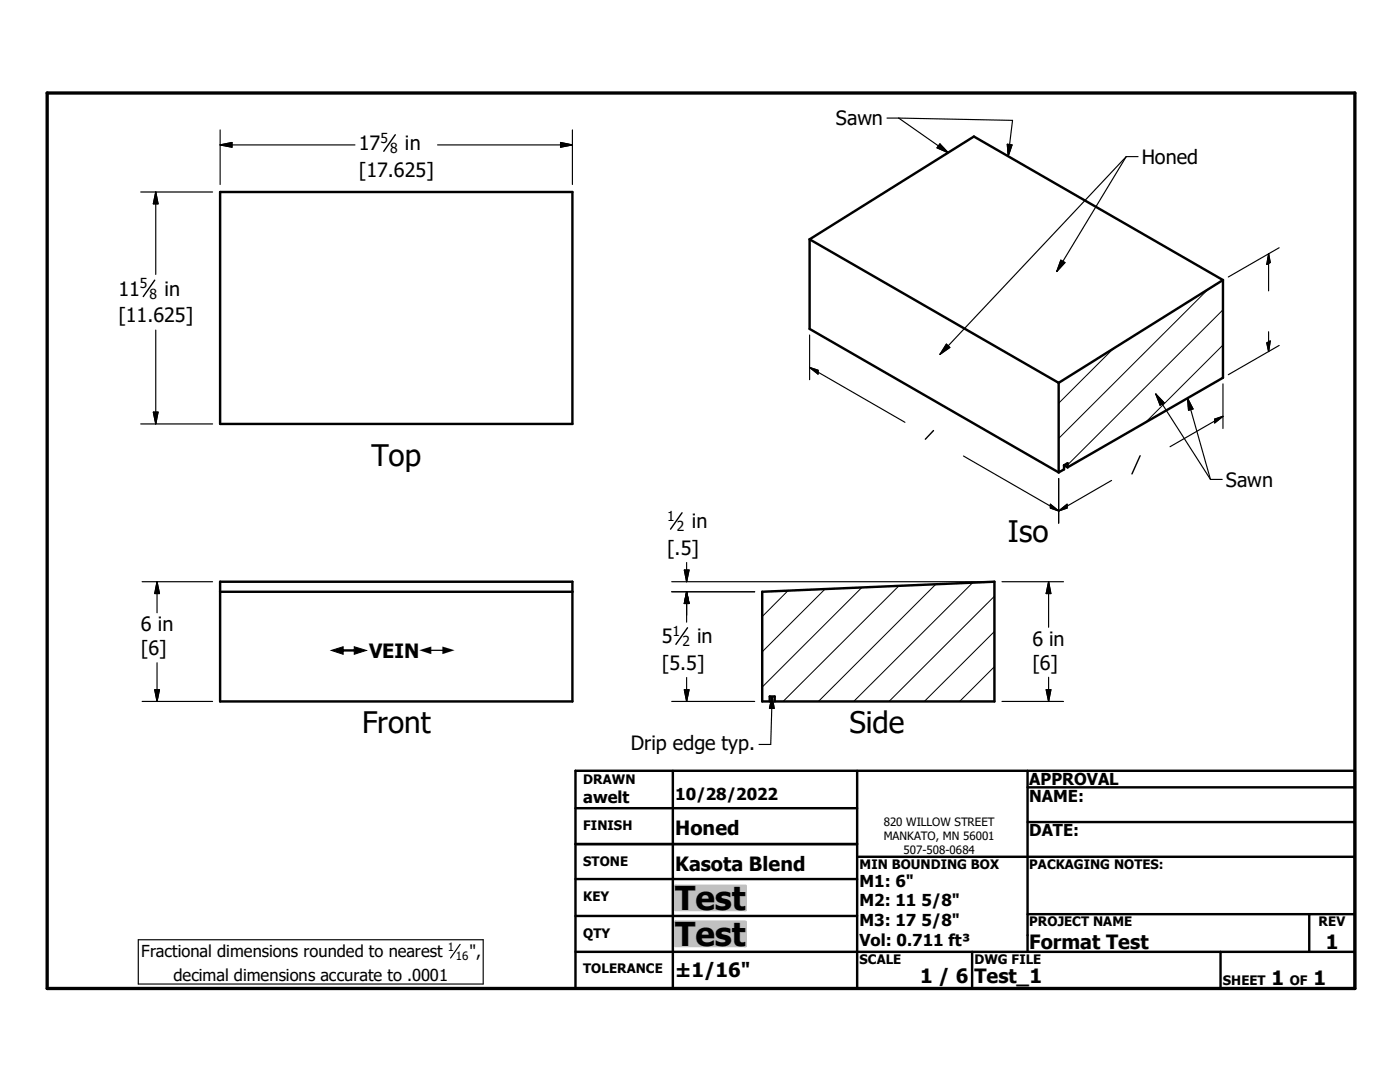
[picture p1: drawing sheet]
<svg xmlns="http://www.w3.org/2000/svg" width="279mm" height="216mm" viewBox="0 0 279 216" stroke-linecap="round" stroke-linejoin="round" font-family="sans-serif">
<g fill="none" stroke="#000" stroke-width=".48">
<path d="M43.9 38.3h70.3v46.3h-70.3zM161.6 47.8l32.8-20.6 49.7 28.7M161.6 47.8v17.8l49.7 28.7M161.6 47.8l49.7 28.6M244.1 55.9v19.5l-31 17.8M244.1 55.9l-32.8 20.5M211.3 76.4v17.9M212.3 92.8l.8 .4M212.3 92.8l.8-.4v.8M212.3 92.8v.9l-1 .6M43.9 116.1h70.3v23.9h-70.3zM43.9 118.1h70.3"/>
<path d="M152.1 118.1l46.4-2v23.9h-43.9v-1h-1v1h-1.5zM114.8 153.8h155.6v43.4h-155.6zM134.3 153.8v43.4M171.1 153.8v43.4M205.1 157.1h65.3M205.1 153.8v36.1M114.8 175.4h56.3M114.8 161.3h56.3M114.8 168.4h56.3M171.1 171h99.3M205.1 164h65.3M114.8 182.8h56.3"/>
<path d="M114.8 189.9h155.6M194 189.9v7.3M205.1 182.4h65.3M243.6 189.9v7.3M261.3 182.4v7.5"/>
</g>
<g fill="none" stroke="#000" stroke-width=".2">
<path d="M241.1 57.7l-29.8 29.8M222.2 69.6l-10.9 10.9M244.1 68.9l-15.5 15.4M244.1 61.8l-31 31M212.3 93.5l-.4 .4M157.3 117.9l-5.2 5.1M164.7 117.5l-12.6 12.6M172 117.2l-19.9 19.9M179.4 116.9l-23.1 23.1M186.8 116.6l-23.5 23.4M194.1 116.3l-23.7 23.7M198.5 119l-21.1 21"/>
<path d="M198.5 133l-7 7M198.5 126l-14 14"/>
</g>
<path d="M9.4 18.6h261v178.6h-261z" fill="none" stroke="#000" stroke-width=".66"/>
<g fill="#c0c0c0" stroke="#c0c0c0" stroke-width=".48">
<path d="M134.8 183.9h14v4.9z"/>
<path d="M134.8 183.9l14 4.9h-14z"/>
<path d="M134.8 176.8h14v4.8z"/>
<path d="M134.8 176.8l14 4.8h-14z"/>
</g>
<path d="M78.9 26.9l-2.3 3.3M30.9 55.9l-2.3 3.3M186.3 85.9l-1.6 1.7M227.5 90.9l-1.6 3.7M136.1 102.3l-2.3 3.3M137.2 125.3l-2.3 3.3" fill="none" stroke="#000" stroke-width=".28"/>
<g fill="none" stroke="#000" stroke-width=".23">
<path d="M28.1 38.3h14.3M31.1 38.3v16.5M31.1 38.3l.4 2.4h-.9zM43.9 28.9h26.9M43.9 28.9l2.4-.5v1zM43.9 25.9v10.9M87.3 28.9h26.9M111.9 28.4l2.3 .5-2.3 .5zM114.2 25.9v10.9M177 23.6h2.4M179.4 23.6l22.7 .4-.9 7.2M179.4 23.6l9.8 6.9"/>
<path d="M187.6 28.7l1.6 1.8-2.2-1zM201 28.8l1 .1-.8 2.3zM224.8 31.3l-37.2 39.4M224.8 31.3l-13.9 22.9M224.8 31.3h2.3M211.7 51.9l.8 .5-1.6 1.8zM253.2 50.6v7.4M253.2 50.6l.3 1.8-.7 .4zM255.3 49.4l-10.2 5.9M31.1 65.9v18.7M161.6 73.3l19 11M161.6 73.3l1.7 .6v.7z"/>
<path d="M161.6 66.8v9M188.9 68.7l.7 .6-2 1.4zM230.7 78.6l10.9 17.1M230.7 78.6l1.6 1.8-.8 .5zM237 79.5l4.6 16.2M237 79.5l1.1 2.1-.9 .3zM244.1 76.6v8.9M252.8 68.4l.7-.4-.3 2.1zM253.2 66.2v3.9M255.3 68.9l-10.2 5.9M28.1 84.6h14.3M30.6 82.2h.9l-.4 2.4z"/>
<path d="M192.3 91l19 11M211.3 95.5v8.9M221.8 95.9l-10.5 6.1M241.6 95.7h2.3M242.4 83.6l1.7-.5-1.7 1.3zM244.1 83.1l-10.6 6M28.4 116.1h14M31.3 116.1v6.2M31.3 116.1l.5 2.3h-.9zM134.1 116.1h62.9M134.1 118.1h16.5M136.6 113.7h.9l-.5 2.4z"/>
<path d="M137 112.2v3.9M137 118.1v6M137 118.1l.5 2.3h-.9zM200 116.1h12.2M209.3 116.1l.4 2.3h-.9zM209.3 116.1v9.1M209.6 100.6l1.7 1.4-1.7-.6zM211.3 102l1.7-1.4v.8zM28.4 140h14M30.9 137.6h.9l-.5 2.4zM31.3 132.2v7.8M134.1 140h16.5"/>
<path d="M136.6 137.6h.9l-.5 2.4zM137 135.2v4.8M154.1 139l-.3 9.5h-2.3M154.1 139l.4 2.3h-.9zM200 140h12.2M208.8 137.6h.9l-.4 2.4zM209.3 135.1v4.9M27.6 187.5h68.8v8.9h-68.8zM91.8 188.4l-1.9 2.8"/>
</g>
<g fill="#000" stroke="#000" stroke-width=".23">
<path d="M43.9 28.9l2.4-.5v1zM111.9 28.4l2.3 .5-2.3 .5zM187.6 28.7l1.6 1.8-2.2-1zM201 28.8l1 .1-.8 2.3zM31.1 38.3l.4 2.4h-.9zM211.7 51.9l.8 .5-1.6 1.8zM253.2 50.6l.3 1.8-.7 .4zM161.6 73.3l1.7 .6v.7zM188.9 68.7l.7 .6-2 1.4zM252.8 68.4l.7-.4-.3 2.1zM30.6 82.2h.9l-.4 2.4zM230.7 78.6l1.6 1.8-.8 .5z"/>
<path d="M237 79.5l1.1 2.1-.9 .3zM242.4 83.6l1.7-.5-1.7 1.3zM31.3 116.1l.5 2.3h-.9zM136.6 113.7h.9l-.5 2.4zM209.6 100.6l1.7 1.4-1.7-.6zM209.3 116.1l.4 2.3h-.9zM211.3 102l1.7-1.4v.8zM30.9 137.6h.9l-.5 2.4zM136.6 137.6h.9l-.5 2.4zM137 118.1l.5 2.3h-.9zM208.8 137.6h.9l-.4 2.4zM154.1 139l.4 2.3h-.9z"/>
</g>
<g fill="#fff" stroke="#fff" stroke-width=".23">
<path d="M66.1 128.5h25.1v2.9z"/>
<path d="M66.1 128.5l25.1 2.9h-25.1z"/>
</g>
<g font-size="6.6">
<text x="134.7" y="181.5">Test</text>
<text x="134.7" y="188.7">Test</text>
</g>
<g font-size="5.9">
<text x="74.1" y="93">Top</text>
<text x="201.2" y="108.1">Iso</text>
<text x="72.3" y="146.3">Front</text>
<text x="169.5" y="146.2">Side</text>
</g>
<g font-size="3.9">
<text x="71.6" y="30">17</text>
<text x="80.8" y="30">in</text>
<text x="166.8" y="25">Sawn</text>
<text x="71.6" y="35.3">[17.625]</text>
<text x="227.9" y="32.7">Honed</text>
<text x="23.6" y="59">11</text>
<text x="32.8" y="59">in</text>
<text x="23.6" y="64.3">[11.625]</text>
<text x="244.6" y="97.1">Sawn</text>
<text x="138" y="105.4">in</text>
<text x="133.1" y="110.7">[.5]</text>
<text x="28.1" y="125.9">6 in</text>
<text x="28.1" y="130.7">[6]</text>
<text x="73.7" y="131.3">VEIN</text>
<text x="132.1" y="128.4">5</text>
<text x="139.1" y="128.4">in</text>
<text x="206" y="128.8">6 in</text>
<text x="132.1" y="133.7">[5.5]</text>
<text x="206" y="133.6">[6]</text>
<text x="125.9" y="149.6">Drip edge typ.</text>
<text x="134.7" y="166.6">Honed</text>
<text x="134.7" y="173.8">Kasota Blend</text>
<text x="205.4" y="189.4">Format Test</text>
<text x="264.6" y="189.3">1</text>
<text x="134.7" y="194.9">±1/16&quot;</text>
<text x="183.6" y="196.1">1 / 6</text>
<text x="194.5" y="196.1">Test_1</text>
<text x="253.8" y="196.6">1</text>
<text x="262.1" y="196.6">1</text>
</g>
<g font-size="3.3">
<text x="116.4" y="160.2">awelt</text>
<text x="134.7" y="159.7">10/28/2022</text>
<text x="205.4" y="156.7">APPROVAL</text>
<text x="205.4" y="159.9">NAME:</text>
<text x="205.4" y="166.9">DATE:</text>
<text x="171.5" y="176.9">M1: 6&quot;</text>
<text x="171.5" y="180.8">M2: 11 5/8&quot;</text>
<text x="171.5" y="184.8">M3: 17 5/8&quot;</text>
<text x="28.2" y="191">Fractional dimensions rounded to nearest</text>
<text x="93.7" y="191">&quot;,</text>
<text x="171.5" y="188.7">Vol: 0.711 ft³</text>
<text x="34.6" y="195.7">decimal dimensions accurate to .0001</text>
</g>
<g font-size="3.1">
<text x="66.1" y="131.3">#</text>
<text x="83.7" y="131.3">#</text>
</g>
<g font-size="2.8">
<text x="75.9" y="28.5">5</text>
<text x="77.9" y="30.6">8</text>
<text x="27.9" y="57.5">5</text>
<text x="29.8" y="59.6">8</text>
<text x="133.1" y="104">1</text>
<text x="135.1" y="106">2</text>
<text x="134.2" y="126.9">1</text>
<text x="136.2" y="128.9">2</text>
</g>
<g font-size="2.6">
<text x="116.4" y="156.4">DRAWN</text>
<text x="116.4" y="165.6">FINISH</text>
<text x="116.4" y="172.8">STONE</text>
<text x="171.5" y="173.4">MIN BOUNDING BOX</text>
<text x="205.4" y="173.4">PACKAGING NOTES:</text>
<text x="116.4" y="179.9">KEY</text>
<text x="205.4" y="184.8">PROJECT NAME</text>
<text x="263.1" y="184.8">REV</text>
<text x="116.4" y="187.1">QTY</text>
<text x="116.4" y="194.2">TOLERANCE</text>
<text x="171.5" y="192.4">SCALE</text>
<text x="194.5" y="192.4">DWG FILE</text>
<text x="244.1" y="196.6">SHEET</text>
<text x="257.4" y="196.6">OF</text>
</g>
<g font-size="2.3">
<text x="176.4" y="164.8">820 WILLOW STREET</text>
<text x="176.4" y="167.6">MANKATO, MN 56001</text>
<text x="180.3" y="170.3">507-508-0684</text>
<text x="89.4" y="189.8">1</text>
<text x="91" y="191.5">16</text>
</g>
</svg>
